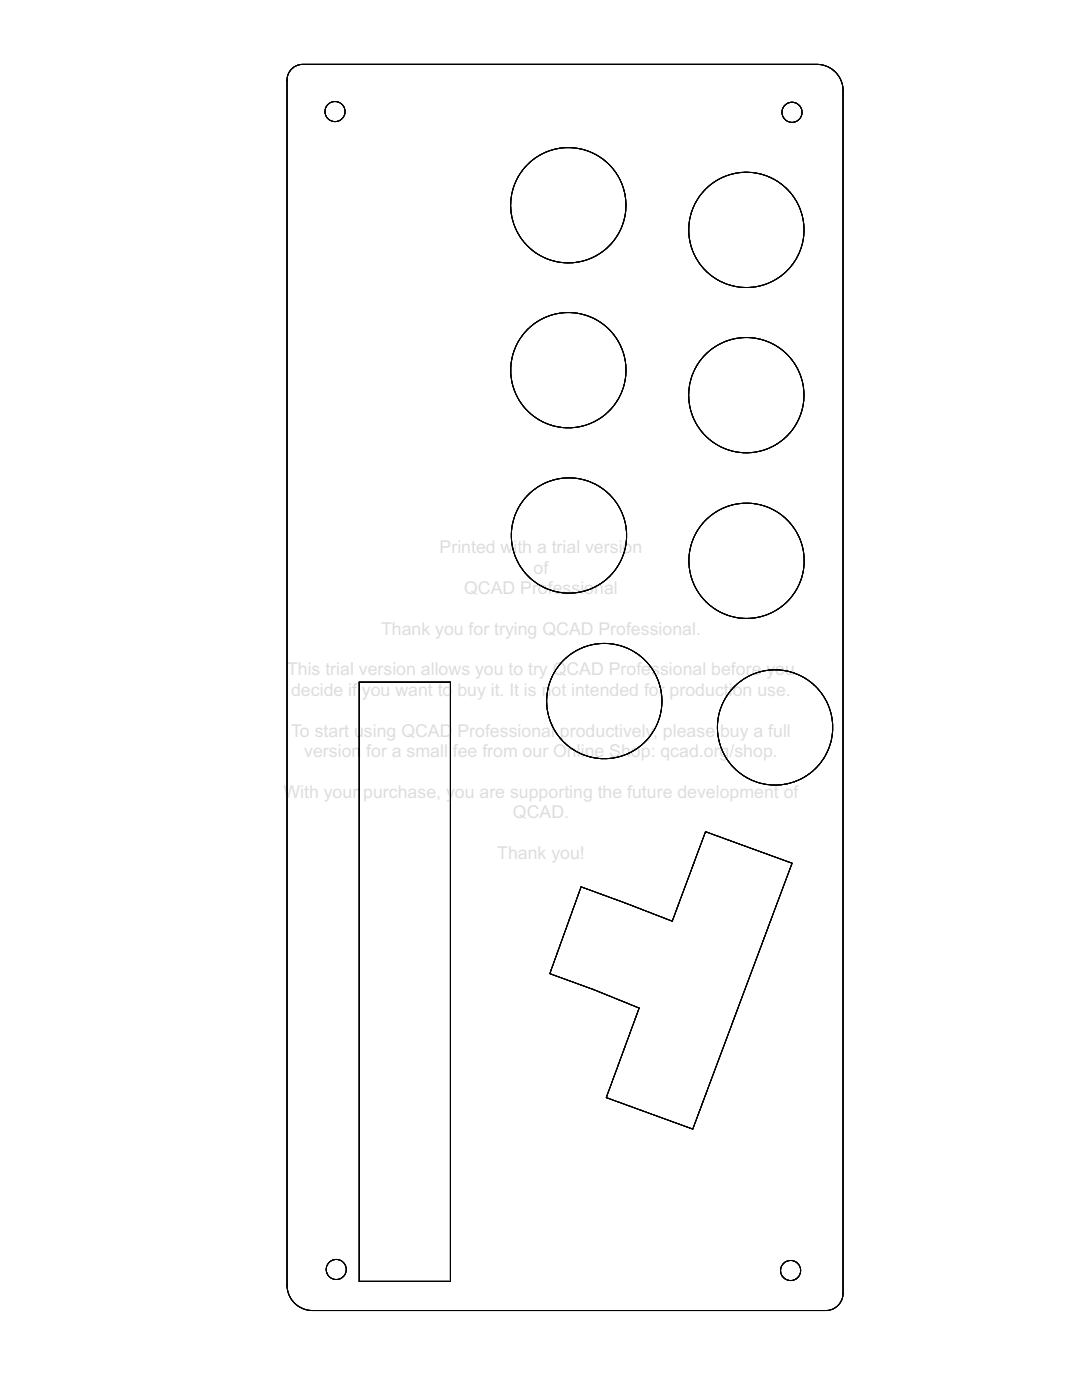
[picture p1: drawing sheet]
<svg xmlns="http://www.w3.org/2000/svg" width="216mm" height="279mm" viewBox="0 0 216 279" stroke-linecap="round" stroke-linejoin="round" font-family="sans-serif">
<g fill="none" stroke="#000" stroke-width=".2">
<path d="M58.2 13.8l1-.7 1.2-.3h102.7l1.5 .3 1.3 .6 1.1 1 .8 1.3 .3 1 .1 1.1v240l-.1 1-.5 .9-.6 .7-.9 .6-1.3 .2h-102.6l-1.4-.2-1.3-.6-1.1-1-.7-1.2-.3-1-.1-1v-240.5l.2-1.2zM71.7 136.1h18.2v119.6h-18.2zM115.9 177l18.2 6.8 6.7-17.8 17.2 6.3-19.8 53-17.2-6.2 6.5-17.9-9.2-3.8-8.6-3.1z"/>
<circle cx="66.8" cy="22.3" r="2"/>
<circle cx="158" cy="22.4" r="2"/>
<circle cx="113.4" cy="41" r="11.5"/>
<circle cx="148.9" cy="45.9" r="11.5"/>
<circle cx="113.4" cy="73.9" r="11.5"/>
<circle cx="148.9" cy="78.9" r="11.5"/>
<circle cx="113.5" cy="106.9" r="11.5"/>
<circle cx="149" cy="111.9" r="11.5"/>
<circle cx="120.6" cy="139.9" r="11.5"/>
<circle cx="154.7" cy="145.2" r="11.5"/>
<circle cx="67.1" cy="253.4" r="2"/>
<circle cx="157.8" cy="253.6" r="2"/>
</g>
<g font-size="3.5" fill="#ddd">
<text x="87.7" y="110.4">Printed with a trial version</text>
<text x="92.6" y="118.5">QCAD Professional</text>
<text x="57.3" y="134.8">This trial version allows you to try QCAD Professional before you</text>
<text x="58.1" y="138.9">decide if</text>
<text x="72.2" y="138.9">you want to</text>
<text x="91.3" y="138.9">buy it. It is not intended for production use.</text>
<text x="58.1" y="147">To start u</text>
<text x="72.6" y="147">sing QCAD</text>
<text x="91.3" y="147">Professional productively, please buy a full</text>
<text x="60.7" y="151.1">version</text>
<text x="90.4" y="151.1">fee from our Online Shop: qcad.org/shop.</text>
<text x="56.6" y="159.2">With your</text>
<text x="72.5" y="159.2">purchase, y</text>
<text x="90.8" y="159.2">ou are supporting the future development of</text>
</g>
</svg>
